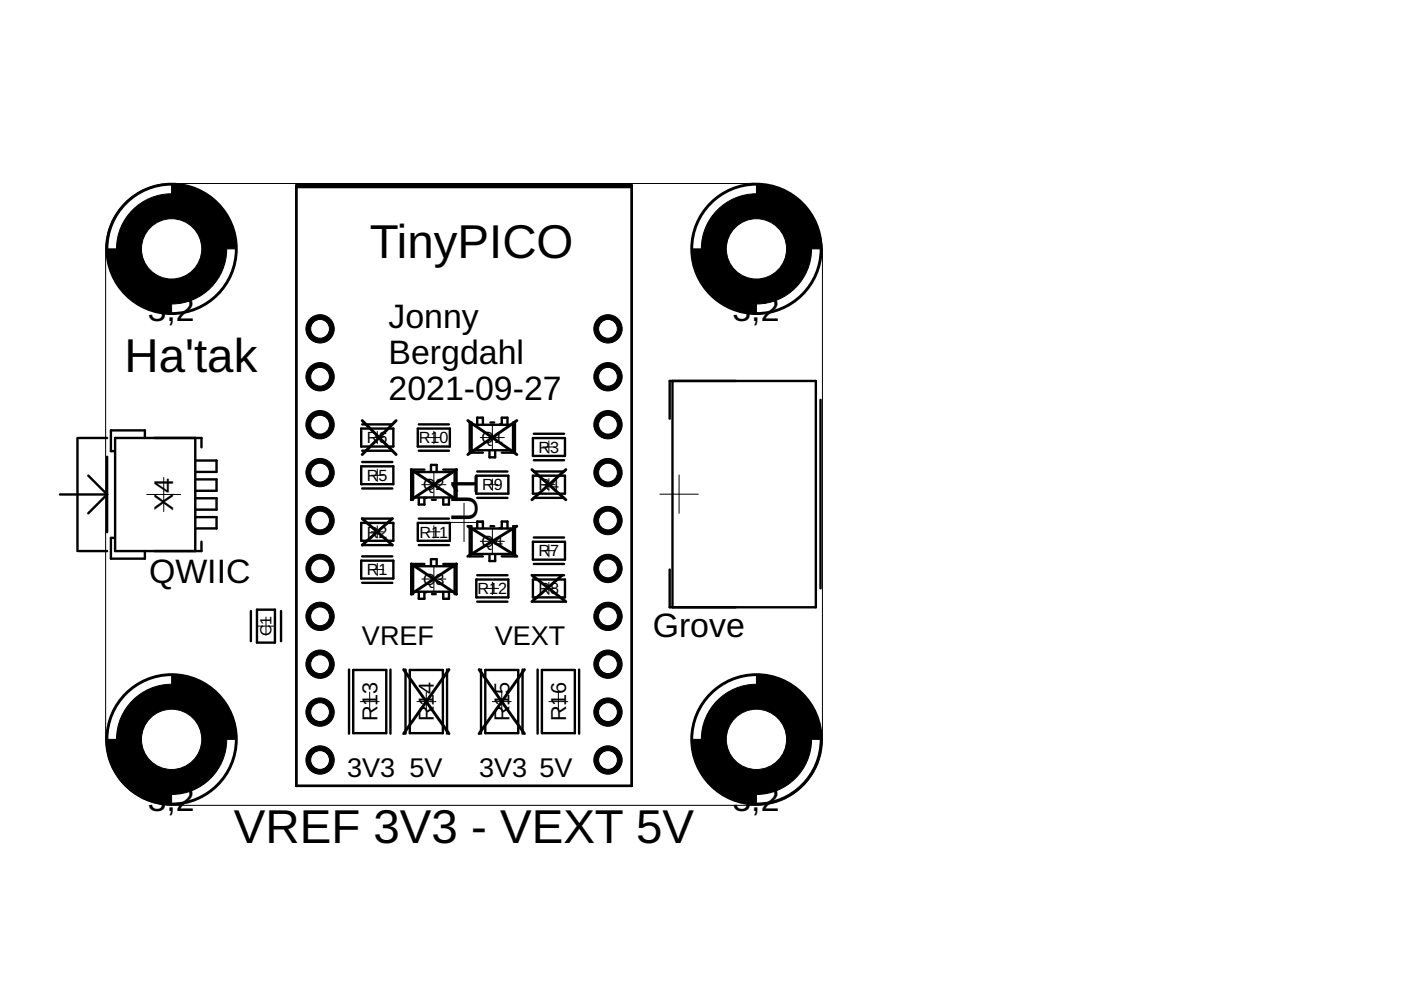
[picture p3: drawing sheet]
<svg xmlns="http://www.w3.org/2000/svg" width="297mm" height="210mm" viewBox="0 0 297 210" stroke-linecap="round" stroke-linejoin="round" font-family="sans-serif">
<g fill="none" stroke="#000" stroke-width=".51">
<path d="M62.8 39.3h71.1v127.3h-71.1zM62.8 39.7h71.1M16.4 92.9v23.9M16.7 92.9h6M22.7 96.8v16M30.7 92.9v-1.7h-7.2v4.5h.8M41.4 92.9v23.9M41.5 97.6h4.4v2.5h-4.4M42.7 94.8v-1.9h-18.3v23.9h18.3v-1.9M76.6 90.9h6.8v3.8h-6.8zM76.6 98.9h6.8v3.8h-6.8zM76.8 95.6h6.4"/>
<path d="M76.8 90h6.4M76.8 98h6.4M88.6 90.9h6.8v3.8h-6.8zM88.8 95.6h6.4M88.8 90h6.4M90 99.6h-2.8v6.4h.4M91.4 100v-1.4h1.2v1.4M94 99.6h2.8v6.4h-.4M100 89.6h-.4v6.4h2.8M100 90.1h8.8v5.4h-8.8zM101.2 100h6.4M101.2 90v-1.4h1.2v1.4"/>
<path d="M103.8 95.6v1.4h1.2v-1.4M104 89.6h.8M106 90h.4v-1.4h1.2v1.4M108.8 89.6h.4v6.4h-2.8M113 92.9h6.8v3.8h-6.8zM113.2 92h6.4M113.2 97.6h6.4M113.2 100h6.4M142 88.8v-8h31v48h-31v-8M142.6 80.8v48M174 84.8v40M12.7 104.8h10"/>
<path d="M16.7 116.8h6M18.7 100.8l4 4M22.7 104.8l-4 4M24.3 114h-.8v4.4h7.2v-1.6M41.5 109.6h4.4v2.4h-4.4M41.5 101.6h4.4v2.5h-4.4M41.5 105.6h4.4v2.5h-4.4M76.6 118.9h6.8v3.8h-6.8zM76.6 110.9h6.8v3.8h-6.8zM76.8 118h6.4M76.8 115.6h6.4M76.8 110h6.4"/>
<path d="M76.8 103.6h6.4M87.6 100.1h8.8v5.4h-8.8zM88.6 110.9h6.8v3.8h-6.8zM88.8 115.6h6.4M88.8 110h6.4M88.8 105.6v1.4h1.2v-1.4h.4M90 119.6h-2.8v6.4h.4M91.4 120v-1.4h1.2v1.4M91.6 106h.8M94 119.6h2.8v6.4h-.4M94 105.6v1.4h1.2v-1.4M100 111.6h-.4v6.4h2.8"/>
<path d="M100 112.1h8.8v5.4h-8.8zM101 100.9h6.8v3.8h-6.8zM101.2 105.6h6.4M101.2 112v-1.4h1.2v1.4M103.8 117.6v1.4h1.2v-1.4M104 111.6h.8M106 112h.4v-1.4h1.2v1.4M108.8 111.6h.4v6.4h-2.8M113 100.9h6.8v3.8h-6.8zM113 114.9h6.8v3.8h-6.8zM113.2 119.6h6.4M113.2 105.6h6.4"/>
<path d="M113.2 114h6.4M53.2 129.6v6.4M54.5 129.3h3.8v6.9h-3.8zM59.6 129.6v6.4M76.8 123.6h6.4M87.6 120.1h8.8v5.4h-8.8zM88.8 125.6v1.4h1.2v-1.4h.4M91.6 126h.8M94 125.6v1.4h1.2v-1.4M101 122.9h6.8v3.8h-6.8zM101.2 122h6.4M101.2 127.6h6.4"/>
<path d="M113 122.9h6.8v3.8h-6.8zM113.2 122h6.4M113.2 127.6h6.4M74 142v13.6M74.9 142h7v13.4h-7zM82.8 142v13.6M86 142v13.6M86.9 142h7v13.4h-7zM94.8 142v13.6M102 142v13.6M102.9 142h7v13.4h-7zM110.8 142v13.6"/>
<path d="M114 142v13.6M114.9 142h7v13.4h-7zM122.8 142v13.6"/>
</g>
<g fill="none" stroke="#000" stroke-width=".61">
<circle cx="36.4" cy="52.8" r="13.7"/>
<circle cx="36.4" cy="52.8" r="6.8"/>
<circle cx="160.4" cy="52.8" r="13.7"/>
<circle cx="160.4" cy="52.8" r="6.8"/>
<circle cx="36.4" cy="156.8" r="13.7"/>
<circle cx="36.4" cy="156.8" r="6.8"/>
<circle cx="160.4" cy="156.8" r="13.7"/>
<circle cx="160.4" cy="156.8" r="6.8"/>
</g>
<g fill="#000" stroke="#000" stroke-width=".21">
<path d="M33.7 49.9a4 4 0 0 1 6.2 1 4 4 0 0 1-2.6 5.7 4 4 0 0 1-4.9-3.8h1.9a2.14 2.14 0 0 1 3.1-1.9 2.14 2.14 0 0 1 .2 3.7 2.14 2.14 0 0 1-3.3-1.5v-.3h-1.9a3.9 3.9 0 0 1 1.3-2.9z" fill-rule="evenodd"/>
<path d="M22.8 52.8h9.9a3.6 3.6 0 0 0 3.7 3.6v10a13.6 13.6 0 0 1-13.6-13.6z" fill-rule="evenodd"/>
<path d="M36.4 39.2a13.6 13.6 0 0 1 13.6 13.6h-10a3.6 3.6 0 0 0-3.6-3.7z" fill-rule="evenodd"/>
<path d="M157.7 49.9a4 4 0 0 1 6.2 1 4 4 0 0 1-2.5 5.7 4 4 0 0 1-5-3.8h1.8a2.14 2.14 0 0 1 3.2-1.9 2.14 2.14 0 0 1 .2 3.7 2.14 2.14 0 0 1-3.3-1.5l-.1-.3h-1.8a4 4 0 0 1 1.3-2.9z" fill-rule="evenodd"/>
<path d="M146.8 52.8h9.9a3.6 3.6 0 0 0 3.7 3.6v10a13.6 13.6 0 0 1-13.6-13.6z" fill-rule="evenodd"/>
<path d="M160.4 39.2a13.6 13.6 0 0 1 13.6 13.6h-10a3.7 3.7 0 0 0-3.6-3.7z" fill-rule="evenodd"/>
<path d="M33.7 153.8a4 4 0 0 1 6.2 1.1 4 4 0 0 1-2.5 5.7 4 4 0 0 1-5-3.8h1.9a2.14 2.14 0 0 1 3.1-1.9 2.14 2.14 0 0 1 .2 3.6 2.14 2.14 0 0 1-3.3-1.4v-.3h-1.9a3.9 3.9 0 0 1 1.3-3z" fill-rule="evenodd"/>
<path d="M22.8 156.8h9.9a3.6 3.6 0 0 0 3.7 3.6v10a13.6 13.6 0 0 1-13.6-13.6z" fill-rule="evenodd"/>
<path d="M36.4 143.2a13.6 13.6 0 0 1 13.6 13.6h-10a3.7 3.7 0 0 0-3.6-3.7z" fill-rule="evenodd"/>
<path d="M157.7 153.8a4 4 0 0 1 6.2 1 4 4 0 0 1-2.5 5.8 4 4 0 0 1-5-3.8h1.8a2.14 2.14 0 0 1 3.2-1.9 2.14 2.14 0 0 1 .2 3.6 2.14 2.14 0 0 1-3.3-1.4l-.1-.3h-1.8a4 4 0 0 1 1.3-3z" fill-rule="evenodd"/>
<path d="M146.8 156.8h9.9a3.6 3.6 0 0 0 3.7 3.6v10a13.6 13.6 0 0 1-13.6-13.6z" fill-rule="evenodd"/>
<path d="M160.4 143.2a13.6 13.6 0 0 1 13.6 13.6h-10a3.7 3.7 0 0 0-3.6-3.7z" fill-rule="evenodd"/>
<circle cx="128.9" cy="161.1" r="3"/>
</g>
<g fill="none" stroke="#000" stroke-width=".21">
<path d="M32.3 52.8h8.1M36.4 48.7v8.1M156.3 52.8h8.1M160.4 48.7v8.1M78.7 92.8h2.6M80 91.5v2.6M80 99.5v2.6M90.7 92.8h2.6M92 91.4v2.7M101.8 92.8h5.1M104.4 90.2v5.1M115.1 94.8h2.6"/>
<path d="M116.4 93.5v2.6M31.1 104.8h7.2M34.7 101.2v7.3M78.7 112.8h2.6M78.7 100.8h2.6M80 111.5v2.6M80 119.5v2.6M89.4 102.8h5.1M90.7 112.8h2.6M92 100.2v5.1M92 111.5v2.6M94.3 110.8h8.1"/>
<path d="M98.4 106.7v8.1M101.8 114.8h5.1M103.2 102.8h2.4M104.4 101.6v2.4M104.4 112.2v5.1M115.1 102.8h2.6M115.1 116.8h2.6M116.4 101.5v2.6M116.4 115.5v2.6M139.9 104.8h8.1M144 100.7v8.1M54.5 132.8h3.8"/>
<path d="M56.4 130.8v3.9M78.7 120.8h2.6M89.4 122.8h5.1M92 120.2v5.1M103 124.8h2.7M104.4 123.4v2.7M115.1 124.8h2.6M116.4 123.5v2.6M32.3 156.8h8.1M36.4 152.7v8.1M76.4 148.8h4M78.4 146.7v4"/>
<path d="M88.4 148.8h4M90.4 146.7v4M104.4 148.8h4M106.4 146.7v4M116.4 148.8h4M118.4 146.7v4M156.3 156.8h8.1M160.4 152.7v8.1"/>
</g>
<circle cx="128.9" cy="161.1" r="1.99" fill="#fff" stroke="#000" stroke-width=".21"/>
<circle cx="128.9" cy="151" r="3" fill="#000" stroke="#000" stroke-width=".21"/>
<circle cx="128.9" cy="151" r="1.99" fill="#fff" stroke="#000" stroke-width=".21"/>
<circle cx="128.9" cy="140.8" r="3" fill="#000" stroke="#000" stroke-width=".21"/>
<circle cx="128.9" cy="140.8" r="1.99" fill="#fff" stroke="#000" stroke-width=".21"/>
<circle cx="128.9" cy="130.7" r="3" fill="#000" stroke="#000" stroke-width=".21"/>
<circle cx="128.9" cy="130.7" r="1.99" fill="#fff" stroke="#000" stroke-width=".21"/>
<circle cx="128.9" cy="120.5" r="3" fill="#000" stroke="#000" stroke-width=".21"/>
<circle cx="128.9" cy="120.5" r="1.99" fill="#fff" stroke="#000" stroke-width=".21"/>
<circle cx="128.9" cy="110.4" r="3" fill="#000" stroke="#000" stroke-width=".21"/>
<circle cx="128.9" cy="110.4" r="1.99" fill="#fff" stroke="#000" stroke-width=".21"/>
<circle cx="128.9" cy="100.2" r="3" fill="#000" stroke="#000" stroke-width=".21"/>
<circle cx="128.9" cy="100.2" r="1.99" fill="#fff" stroke="#000" stroke-width=".21"/>
<circle cx="128.9" cy="90" r="3" fill="#000" stroke="#000" stroke-width=".21"/>
<circle cx="128.9" cy="90" r="1.99" fill="#fff" stroke="#000" stroke-width=".21"/>
<circle cx="128.9" cy="79.9" r="3" fill="#000" stroke="#000" stroke-width=".21"/>
<circle cx="128.9" cy="79.9" r="1.99" fill="#fff" stroke="#000" stroke-width=".21"/>
<circle cx="128.9" cy="69.7" r="3" fill="#000" stroke="#000" stroke-width=".21"/>
<circle cx="128.9" cy="69.7" r="1.99" fill="#fff" stroke="#000" stroke-width=".21"/>
<circle cx="67.9" cy="161.1" r="3" fill="#000" stroke="#000" stroke-width=".21"/>
<circle cx="67.9" cy="161.1" r="1.99" fill="#fff" stroke="#000" stroke-width=".21"/>
<circle cx="67.9" cy="151" r="3" fill="#000" stroke="#000" stroke-width=".21"/>
<circle cx="67.9" cy="151" r="1.99" fill="#fff" stroke="#000" stroke-width=".21"/>
<circle cx="67.9" cy="140.8" r="3" fill="#000" stroke="#000" stroke-width=".21"/>
<circle cx="67.9" cy="140.8" r="1.99" fill="#fff" stroke="#000" stroke-width=".21"/>
<circle cx="67.9" cy="130.7" r="3" fill="#000" stroke="#000" stroke-width=".21"/>
<circle cx="67.9" cy="130.7" r="1.99" fill="#fff" stroke="#000" stroke-width=".21"/>
<circle cx="67.9" cy="120.5" r="3" fill="#000" stroke="#000" stroke-width=".21"/>
<circle cx="67.9" cy="120.5" r="1.99" fill="#fff" stroke="#000" stroke-width=".21"/>
<circle cx="67.9" cy="110.4" r="3" fill="#000" stroke="#000" stroke-width=".21"/>
<circle cx="67.9" cy="110.4" r="1.99" fill="#fff" stroke="#000" stroke-width=".21"/>
<circle cx="67.9" cy="100.2" r="3" fill="#000" stroke="#000" stroke-width=".21"/>
<circle cx="67.9" cy="100.2" r="1.99" fill="#fff" stroke="#000" stroke-width=".21"/>
<circle cx="67.9" cy="90" r="3" fill="#000" stroke="#000" stroke-width=".21"/>
<circle cx="67.9" cy="90" r="1.99" fill="#fff" stroke="#000" stroke-width=".21"/>
<circle cx="67.9" cy="79.9" r="3" fill="#000" stroke="#000" stroke-width=".21"/>
<circle cx="67.9" cy="79.9" r="1.99" fill="#fff" stroke="#000" stroke-width=".21"/>
<circle cx="67.9" cy="69.7" r="3" fill="#000" stroke="#000" stroke-width=".21"/>
<circle cx="67.9" cy="69.7" r="1.99" fill="#fff" stroke="#000" stroke-width=".21"/>
<circle cx="160.4" cy="52.8" r="11.7" fill="#000" stroke="#000" stroke-width=".21"/>
<circle cx="160.4" cy="52.8" r="6.4" fill="#fff" stroke="#000" stroke-width=".21"/>
<circle cx="36.4" cy="52.8" r="11.7" fill="#000" stroke="#000" stroke-width=".21"/>
<circle cx="36.4" cy="52.8" r="6.4" fill="#fff" stroke="#000" stroke-width=".21"/>
<circle cx="160.4" cy="156.8" r="11.7" fill="#000" stroke="#000" stroke-width=".21"/>
<circle cx="160.4" cy="156.8" r="6.4" fill="#fff" stroke="#000" stroke-width=".21"/>
<circle cx="36.4" cy="156.8" r="11.7" fill="#000" stroke="#000" stroke-width=".21"/>
<circle cx="36.4" cy="156.8" r="6.4" fill="#fff" stroke="#000" stroke-width=".21"/>
<path d="M26.1 43.4a13.9 13.9 0 0 1 10.3-4.5h122a15 15 0 0 1 16 14v103.9a14 14 0 0 1-14 14h-124a14 14 0 0 1-14-14v-103.9a14.1 14.1 0 0 1 3.7-9.5z" fill="none" stroke="#000" stroke-width=".21"/>
<g fill="none" stroke="#000" stroke-width=".61">
<path d="M76.8 89.2l7.2 7.2M84 89.2l-7.2 7.2M87.2 99.6l9.6 6.4M96.8 99.6l-9.6 6.4M99.2 89.2l10.4 7.2M109.6 89.2l-10.4 7.2M112.8 99.6l7.2 6.4M120 99.6l-7.2 6.4M76.8 110l6.4 5.6M83.2 110l-6.4 5.6M87.2 119.6l9.6 6.4M96.8 119.6l-9.6 6.4"/>
<path d="M99.2 111.6l10.4 6.4M109.6 111.6l-10.4 6.4M112.8 122l7.2 5.6M119.2 122l-6.4 5.6M85.6 142l9.6 13.6M95.2 142l-9.6 13.6M101.6 142l9.6 13.6M111.2 142l-9.6 13.6"/>
</g>
<g font-size="10.1">
<text x="78.4" y="54.8">TinyPICO</text>
<text x="26.4" y="78.8">Ha'tak</text>
<text x="49.6" y="178.7">VREF 3V3 - VEXT 5V</text>
</g>
<g font-size="8">
<text x="101.2" y="105" transform="rotate(-90 101.2 105)">1</text>
<text x="101.2" y="110.8" transform="rotate(-90 101.2 110.8)">U</text>
</g>
<g font-size="7.2">
<text x="31.3" y="68">3,2</text>
<text x="82.4" y="69.5">Jonny</text>
<text x="155.3" y="68">3,2</text>
<text x="82.4" y="77.2">Bergdahl</text>
<text x="82.4" y="84.8">2021-09-27</text>
<text x="31.6" y="123.6">QWIIC</text>
<text x="138.4" y="135.2">Grove</text>
<text x="31.3" y="172">3,2</text>
<text x="155.3" y="172">3,2</text>
</g>
<g font-size="5.7">
<text x="36.7" y="104.5" transform="rotate(-90 36.7 104.5)">4</text>
<text x="36.7" y="108.3" transform="rotate(-90 36.7 108.3)">X</text>
<text x="76.7" y="136.8">VREF</text>
<text x="104.9" y="136.8">VEXT</text>
<text x="73.6" y="164.8">3V3</text>
<text x="86.8" y="164.8">5V</text>
<text x="101.6" y="164.8">3V3</text>
<text x="114.4" y="164.8">5V</text>
</g>
<g font-size="4.6">
<text x="80" y="153" transform="rotate(-90 80 153)">R13</text>
<text x="92" y="153" transform="rotate(-90 92 153)">R14</text>
<text x="108" y="153" transform="rotate(-90 108 153)">R15</text>
<text x="120" y="153" transform="rotate(-90 120 153)">R16</text>
</g>
<g font-size="3.4">
<text x="77.8" y="94">R</text>
<text x="80.3" y="94">6</text>
<text x="88.8" y="94">R10</text>
<text x="102.1" y="94">Q</text>
<text x="104.8" y="94">1</text>
<text x="114.2" y="96">R</text>
<text x="116.7" y="96">3</text>
<text x="77.8" y="102">R</text>
<text x="80.3" y="102">5</text>
<text x="89.7" y="104">Q</text>
<text x="92.4" y="104">2</text>
<text x="102.2" y="104">R9</text>
<text x="114.2" y="104">R</text>
<text x="116.7" y="104">4</text>
<text x="77.8" y="114">R</text>
<text x="80.3" y="114">2</text>
<text x="89" y="114">R11</text>
<text x="102.1" y="116">Q</text>
<text x="104.8" y="116">4</text>
<text x="114.2" y="118">R</text>
<text x="116.7" y="118">7</text>
<text x="77.8" y="122">R</text>
<text x="80.3" y="122">1</text>
<text x="89.7" y="124">Q</text>
<text x="92.4" y="124">3</text>
<text x="101.3" y="126">R12</text>
<text x="114.2" y="126">R</text>
<text x="116.7" y="126">8</text>
<text x="57.6" y="134.9" transform="rotate(-90 57.6 134.9)">C</text>
<text x="57.6" y="132.5" transform="rotate(-90 57.6 132.5)">1</text>
</g>
</svg>
